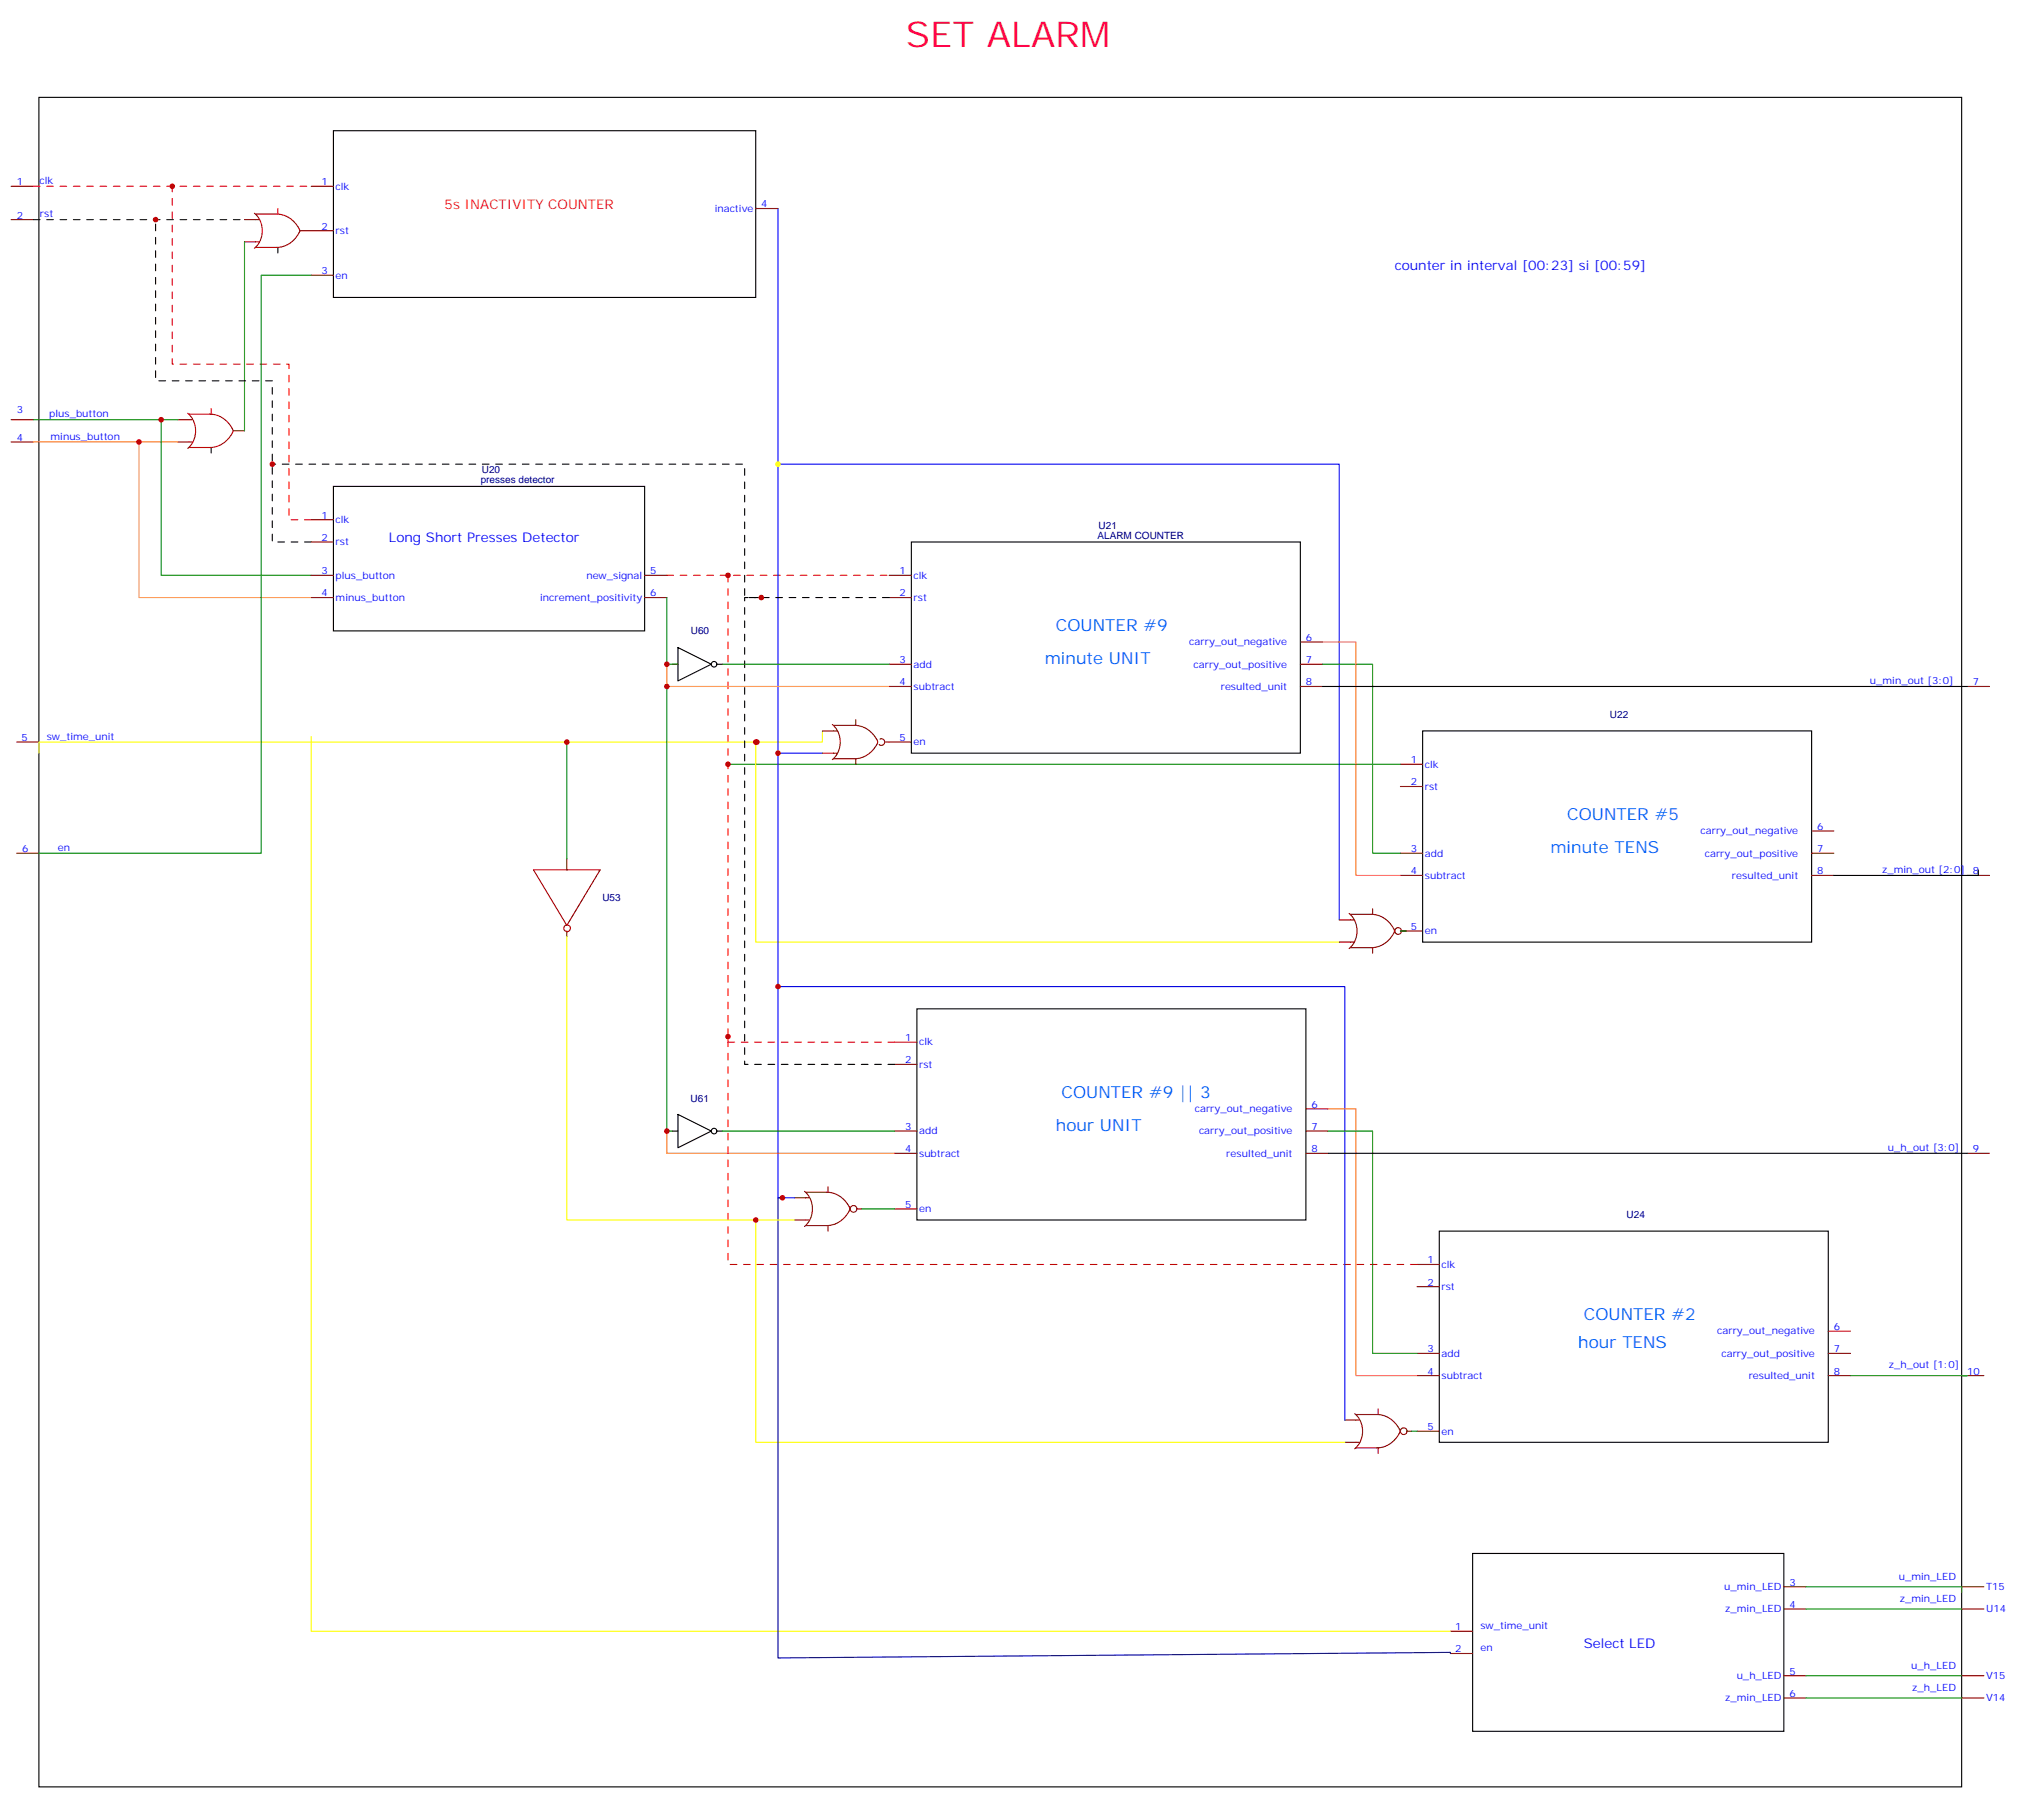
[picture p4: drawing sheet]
<svg xmlns="http://www.w3.org/2000/svg" width="641mm" height="571mm" viewBox="0 0 641 571" stroke-linecap="round" stroke-linejoin="round" font-family="sans-serif">
<g fill="none" stroke="#000" stroke-width=".35">
<path d="M12.3 30.9h610.4v536.2h-610.4zM105.8 41.5h134.1v52.9h-134.1zM88.2 78.5v1.8M67 142v1.8M105.8 154.4h98.8v45.8h-98.8zM289.3 172h123.4v67h-123.4zM213.4 210.8h1.8M215.2 205.5l10.6 5.3-10.6 5.3zM227.5 210.8h1.8M419.8 217.9h204.6M451.6 232h123.4v67h-123.4zM627.9 276.1v1.7h-45.8"/>
<path d="M291 320.2h123.5v67h-123.5zM213.4 359h1.8M215.2 353.7l10.6 5.3-10.6 5.3zM227.5 359h1.8M421.6 366h202.8M456.8 390.7h123.5v67.1h-123.5zM467.4 493h98.8v56.5h-98.8z"/>
<circle cx="226.7" cy="210.8" r=".88"/>
<circle cx="226.7" cy="359" r=".88"/>
</g>
<g fill="none" stroke="#870000" stroke-width=".35">
<path d="M3.5 59.1h7.1M98.8 59.1h7M3.5 69.7h7.1M77.6 69.7h3.5M77.6 76.8h3.5M95.2 73.2h10.6M239.9 66.2h7M98.8 87.3h7M3.5 133.2h7.1M56.4 133.2h3.6M74.1 136.7h3.5M3.5 140.3h7.1"/>
<path d="M56.4 140.3h3.6M98.8 165h7M98.8 172h7M98.8 182.6h7M98.8 189.7h7M204.6 182.6h7.1M204.6 189.7h7.1M282.2 182.6h7.1M282.2 189.7h7.1M282.2 210.8h7.1M282.2 217.9h7.1M412.7 210.8h7.1"/>
<path d="M412.7 203.8h7.1M412.7 217.9h7.1M624.4 217.9h7.1M5.3 235.5h7M261.1 232h4.5M261.1 239h4.5M264.2 229.9a7.4 7.4 0 0 1 0 11.2M264.6 230.2h6.7a8.2 8.2 0 0 1 7 4.6M271.6 228.5v1.7M278.3 236.3a8.2 8.2 0 0 1-7 4.5h-6.7M280.8 235.5h8.5M271.6 240.8v1.8"/>
<path d="M444.5 242.6h7.1M444.5 249.6h7.1M5.3 270.8h7M179.9 272.6v3.5M444.5 270.8h7.1M444.5 277.8h7.1M575 270.8h7.1M575 263.7h7.1M575 277.8h7.1M624.4 277.8h7.1M179.9 295.5v1.8M425.1 292h4.6"/>
<path d="M425.1 299h4.6M428.2 289.9a7.4 7.4 0 0 1 0 11.2M428.6 290.2h6.7a8.2 8.2 0 0 1 7.1 4.5M435.7 288.4v1.8M442.4 296.2a8.2 8.2 0 0 1-7.1 4.6h-6.7M444.5 295.5h7.1M435.7 300.8v1.7M284 330.8h7M284 337.8h7M284 359h7M414.5 359h7.1M414.5 351.9h7.1"/>
<path d="M255.4 378.1a7.4 7.4 0 0 1 0 11.2M255.8 378.4h6.7a8.2 8.2 0 0 1 7 4.5M262.8 376.6v1.8M284 366h7M414.5 366h7.1M624.4 366h7.1M252.2 380.2h4.6M252.2 387.2h4.6M262.8 389v1.7M269.5 384.4a8.2 8.2 0 0 1-7 4.6h-6.7M272 383.7h1.4M284 383.7h7"/>
<path d="M449.8 401.3h7M449.8 408.4h7M449.8 429.5h7M449.8 436.6h7M580.3 429.5h7.1M580.3 422.5h7.1M580.3 436.6h7.1M622.7 436.6h7M426.9 450.7h4.5M426.9 457.8h4.5M430 448.7a7.4 7.4 0 0 1 0 11.1M430.4 448.9h6.7a8.2 8.2 0 0 1 7 4.6"/>
<path d="M437.4 447.2v1.7M437.4 459.5v1.8M444.1 455a8.2 8.2 0 0 1-7 4.5h-6.7M446.6 454.2h1.4M449.8 454.2h7M460.4 517.7h7M566.2 503.6h7.1M566.2 510.7h7.1M622.7 503.6h7M622.7 510.7h7M460.4 524.8h7M566.2 531.8h7.1"/>
<path d="M566.2 538.9h7.1M622.7 531.8h7M622.7 538.9h7"/>
<circle cx="443.8" cy="295.5" r="1.06"/>
<circle cx="270.9" cy="383.7" r="1.06"/>
<circle cx="445.6" cy="454.2" r="1.06"/>
</g>
<path d="M88.2 66.2v1.7M67 129.7v1.7" fill="none" stroke="#f00" stroke-width=".35"/>
<g fill="none" stroke="#a10000" stroke-width=".35">
<path d="M80.7 67.7a7.4 7.4 0 0 1 0 11.1M81.1 67.9h6.7a8.2 8.2 0 0 1 7.4 5.3 8.2 8.2 0 0 1-7.4 5.3h-6.7M81.1 76.8h1.1M81.1 69.7h1.1M59.6 131.2a7.4 7.4 0 0 1 0 11.1M60 131.4h6.7a8.2 8.2 0 0 1 7.3 5.3 8.2 8.2 0 0 1-7.3 5.3h-6.7M60 133.2h1M60 140.3h1M278.3 234.8a1.07 1.07 0 0 1 0 1.4M169.3 276.1h21.2l-10.6 17.6zM442.4 294.8a1.07 1.07 0 0 1 0 1.4M269.5 383a1.07 1.07 0 0 1 0 1.4"/>
<path d="M444.1 453.5a1.07 1.07 0 0 1 0 1.4"/>
<circle cx="180" cy="294.6" r="1.06"/>
</g>
<g fill="none" stroke="#008700" stroke-width=".35">
<path d="M77.6 76.8v59.9M98.8 87.3h-15.9v183.5h-70.6M10.6 133.2h45.8M51.2 133.2v49.4h47.6M211.7 189.7v21.1h3.5M211.7 217.9v141.1h1.7M229.3 210.8h52.9M419.8 210.8h15.9v60h8.8M179.9 235.5v37.1M231.1 242.6h213.4M444.5 295.5h1.8M229.3 359h54.7"/>
<path d="M421.6 359h14.1v70.5h14.1M273.4 383.7h10.6M587.4 436.6h37h-1.7M448 454.2h1.8M573.3 503.6h49.4v1.8M573.3 510.7h49.4M573.3 531.8h49.4M573.3 538.9h49.4"/>
</g>
<path d="M10.6 140.3h45.8M211.7 210.8v7.1h70.5" fill="none" stroke="#f90" stroke-width=".35"/>
<path d="M10.6 59.1h88.2" fill="none" stroke="#f03" stroke-width=".35" stroke-dasharray="2.1 2.1"/>
<path d="M10.6 69.7h67" fill="none" stroke="#300" stroke-width=".35" stroke-dasharray="2.1 2.1"/>
<path d="M98.8 165h-7.1v-49.4h-37v-56.5M211.7 182.6h70.5M284 330.8h-52.9v-148.2M449.8 401.3h-218.7v-72.3" fill="none" stroke="#f00" stroke-width=".35" stroke-dasharray="2.1 2.1"/>
<path d="M98.8 172h-12.4v-51.1h-37v-51.2M282.2 189.7h-45.8v-42.4h-150M284 337.8h-47.6v-148.1h5.3" fill="none" stroke="#000" stroke-width=".35" stroke-dasharray="2.1 2.1"/>
<path d="M98.8 233.8v283.9h361.6M240.2 235.5h-227.9v3.5M261.1 232v3.5h-21.2v63.5h185.2M179.9 297.3v89.9h72.3M239.9 387.2v70.6h187" fill="none" stroke="#ff0" stroke-width=".35"/>
<path d="M44.1 140.3v49.4h54.7" fill="none" stroke="#f93" stroke-width=".35"/>
<path d="M246.9 66.2v172.8h14.2M246.9 147.3h178.2v144.7M246.9 239v141.2h5.3M246.9 313.1h180v137.6" fill="none" stroke="#00f" stroke-width=".35"/>
<path d="M419.8 203.8h10.6v74h14.1M421.6 351.9h8.8v84.7h19.4" fill="none" stroke="#f63" stroke-width=".35"/>
<path d="M280.8 235.5a1.06 1.06 0 0 0-1.5-1 1.06 1.06 0 0 0-.3 1.8 1.06 1.06 0 0 0 1.8-.5v-.3" fill="none" stroke="#870000" stroke-width=".35" stroke-dasharray="2.1 2.1"/>
<path d="M248.4 380.2h-1.5v146l213.5-1.8v.4" fill="none" stroke="#009" stroke-width=".35"/>
<path d="M211.7 359v7h72.3" fill="none" stroke="#f60" stroke-width=".35"/>
<g fill="#c00">
<circle cx="54.7" cy="59.1" r=".88"/>
<circle cx="49.4" cy="69.7" r=".88"/>
<circle cx="231.1" cy="182.6" r=".88"/>
<circle cx="231.1" cy="242.6" r=".88"/>
<circle cx="231.1" cy="329" r=".88"/>
</g>
<circle cx="246.9" cy="147.3" r=".88" fill="#ff0"/>
<g fill="#c00">
<circle cx="86.4" cy="147.3" r=".88"/>
<circle cx="241.7" cy="189.7" r=".88"/>
<circle cx="240.2" cy="235.5" r=".88"/>
<circle cx="239.9" cy="235.5" r=".88"/>
<circle cx="246.9" cy="239" r=".88"/>
<circle cx="246.9" cy="313.1" r=".88"/>
<circle cx="248.4" cy="380.2" r=".88"/>
<circle cx="179.9" cy="235.5" r=".88"/>
<circle cx="239.9" cy="387.2" r=".88"/>
<circle cx="51.2" cy="133.2" r=".88"/>
<circle cx="44.1" cy="140.3" r=".88"/>
<circle cx="211.7" cy="210.8" r=".88"/>
<circle cx="211.7" cy="217.9" r=".88"/>
<circle cx="211.7" cy="359" r=".88"/>
</g>
<text font-size="11.3" fill="#f06" x="287.5" y="15">SET ALARM</text>
<g font-size="5.3" fill="#06f">
<text x="335.1" y="200.2">COUNTER #9</text>
<text x="331.6" y="210.8">minute UNIT</text>
<text x="497.4" y="260.2">COUNTER #5</text>
<text x="492.1" y="270.8">minute TENS</text>
<text x="336.9" y="348.4">COUNTER #9 || 3</text>
<text x="335.1" y="359">hour UNIT</text>
<text x="502.7" y="419">COUNTER #2</text>
<text x="500.9" y="427.8">hour TENS</text>
</g>
<text font-size="4.2" fill="#f03" x="141.1" y="66.2">5s INACTIVITY COUNTER</text>
<g font-size="4.2" fill="#00f">
<text x="442.7" y="85.6">counter in interval [00:23] si [00:59]</text>
<text x="123.5" y="172">Long Short Presses Detector</text>
<text x="502.7" y="523">Select LED</text>
</g>
<g font-size="3.2" fill="#00f">
<text x="5.3" y="58.8">1</text>
<text x="12.5" y="58.4">clk</text>
<text x="102.1" y="58.8">1</text>
<text x="106.5" y="60.2">clk</text>
<text x="241.7" y="65.8">4</text>
<text x="5.3" y="69.4">2</text>
<text x="12.7" y="69">rst</text>
<text x="226.9" y="67.2">inactive</text>
<text x="102.1" y="72.9">2</text>
<text x="106.5" y="74.3">rst</text>
<text x="102.1" y="87">3</text>
<text x="106.5" y="88.4">en</text>
<text x="5.3" y="131.1">3</text>
<text x="15.6" y="132.5">plus_button</text>
<text x="5.3" y="139.9">4</text>
<text x="16" y="139.6">minus_button</text>
<text x="102.1" y="164.6">1</text>
<text x="106.5" y="166">clk</text>
<text x="102.1" y="171.7">2</text>
<text x="106.5" y="173.1">rst</text>
<text x="102.1" y="182.2">3</text>
<text x="106.5" y="183.7">plus_button</text>
<text x="186.1" y="183.7">new_signal</text>
<text x="206.4" y="182.2">5</text>
<text x="285.5" y="182.2">1</text>
<text x="290" y="183.7">clk</text>
<text x="102.1" y="189.3">4</text>
<text x="106.5" y="190.7">minus_button</text>
<text x="171.5" y="190.7">increment_positivity</text>
<text x="206.4" y="189.3">6</text>
<text x="285.5" y="189.3">2</text>
<text x="290" y="190.7">rst</text>
<text x="414.5" y="203.4">6</text>
<text x="377.5" y="204.8">carry_out_negative</text>
<text x="285.5" y="210.5">3</text>
<text x="290" y="211.9">add</text>
<text x="378.9" y="211.9">carry_out_positive</text>
<text x="414.5" y="210.5">7</text>
<text x="285.5" y="217.5">4</text>
<text x="290" y="218.9">subtract</text>
<text x="387.5" y="218.9">resulted_unit</text>
<text x="414.5" y="217.5">8</text>
<text x="593.5" y="217.2">u_min_out [3:0]</text>
<text x="626.2" y="217.5">7</text>
<text x="6.8" y="235.2">5</text>
<text x="14.8" y="234.8">sw_time_unit</text>
<text x="285.5" y="235.2">5</text>
<text x="290" y="236.6">en</text>
<text x="447.8" y="242.2">1</text>
<text x="452.3" y="243.6">clk</text>
<text x="447.8" y="249.3">2</text>
<text x="452.3" y="250.7">rst</text>
<text x="576.8" y="263.4">6</text>
<text x="539.8" y="264.8">carry_out_negative</text>
<text x="7.1" y="270.4">6</text>
<text x="18.3" y="270.1">en</text>
<text x="447.8" y="270.4">3</text>
<text x="452.3" y="271.9">add</text>
<text x="541.1" y="271.9">carry_out_positive</text>
<text x="576.8" y="270.4">7</text>
<text x="447.8" y="277.5">4</text>
<text x="452.3" y="278.9">subtract</text>
<text x="549.8" y="278.9">resulted_unit</text>
<text x="576.8" y="277.5">8</text>
<text x="597.4" y="277.1">z_min_out [2:0]</text>
<text x="626.2" y="277.5">8</text>
<text x="447.8" y="295.1">5</text>
<text x="452.3" y="296.5">en</text>
<text x="287.3" y="330.4">1</text>
<text x="291.7" y="331.8">clk</text>
<text x="287.3" y="337.5">2</text>
<text x="291.7" y="338.9">rst</text>
<text x="379.3" y="353">carry_out_negative</text>
<text x="416.3" y="351.6">6</text>
<text x="287.3" y="358.6">3</text>
<text x="416.3" y="358.6">7</text>
<text x="287.3" y="365.7">4</text>
<text x="291.7" y="360">add</text>
<text x="380.6" y="360">carry_out_positive</text>
<text x="416.3" y="365.7">8</text>
<text x="599.2" y="365.3">u_h_out [3:0]</text>
<text x="626.2" y="365.7">9</text>
<text x="291.7" y="367.1">subtract</text>
<text x="389.2" y="367.1">resulted_unit</text>
<text x="287.3" y="383.3">5</text>
<text x="291.7" y="384.7">en</text>
<text x="453.1" y="401">1</text>
<text x="457.6" y="402.4">clk</text>
<text x="453.1" y="408">2</text>
<text x="457.6" y="409.4">rst</text>
<text x="545.1" y="423.5">carry_out_negative</text>
<text x="582.1" y="422.1">6</text>
<text x="453.1" y="429.2">3</text>
<text x="457.6" y="430.6">add</text>
<text x="546.4" y="430.6">carry_out_positive</text>
<text x="582.1" y="429.2">7</text>
<text x="453.1" y="436.2">4</text>
<text x="457.6" y="437.7">subtract</text>
<text x="555" y="437.7">resulted_unit</text>
<text x="582.1" y="436.2">8</text>
<text x="599.6" y="434.1">z_h_out [1:0]</text>
<text x="624.4" y="436.2">10</text>
<text x="453.1" y="453.9">5</text>
<text x="457.6" y="455.3">en</text>
<text x="568" y="503.3">3</text>
<text x="602.7" y="501.5">u_min_LED</text>
<text x="547.3" y="504.7">u_min_LED</text>
<text x="603" y="508.6">z_min_LED</text>
<text x="630.4" y="504.7">T15</text>
<text x="547.6" y="511.7">z_min_LED</text>
<text x="568" y="510.3">4</text>
<text x="630.4" y="511.7">U14</text>
<text x="461.9" y="517.4">1</text>
<text x="469.9" y="517">sw_time_unit</text>
<text x="461.9" y="524.4">2</text>
<text x="469.9" y="524.1">en</text>
<text x="551.2" y="532.9">u_h_LED</text>
<text x="568" y="531.5">5</text>
<text x="606.6" y="529.7">u_h_LED</text>
<text x="630.4" y="532.9">V15</text>
<text x="547.6" y="540">z_min_LED</text>
<text x="568" y="538.6">6</text>
<text x="607" y="536.8">z_h_LED</text>
<text x="630.4" y="540">V14</text>
</g>
<g font-size="3.2" fill="#000080">
<text x="152.6" y="153.3">presses detector</text>
<text x="152.9" y="150.1">U20</text>
<text x="348.7" y="167.8">U21</text>
<text x="348.4" y="171">ALARM COUNTER</text>
<text x="219.3" y="201.3">U60</text>
<text x="511" y="227.8">U22</text>
<text x="191.2" y="286">U53</text>
<text x="219.2" y="349.6">U61</text>
<text x="516.3" y="386.5">U24</text>
</g>
</svg>
